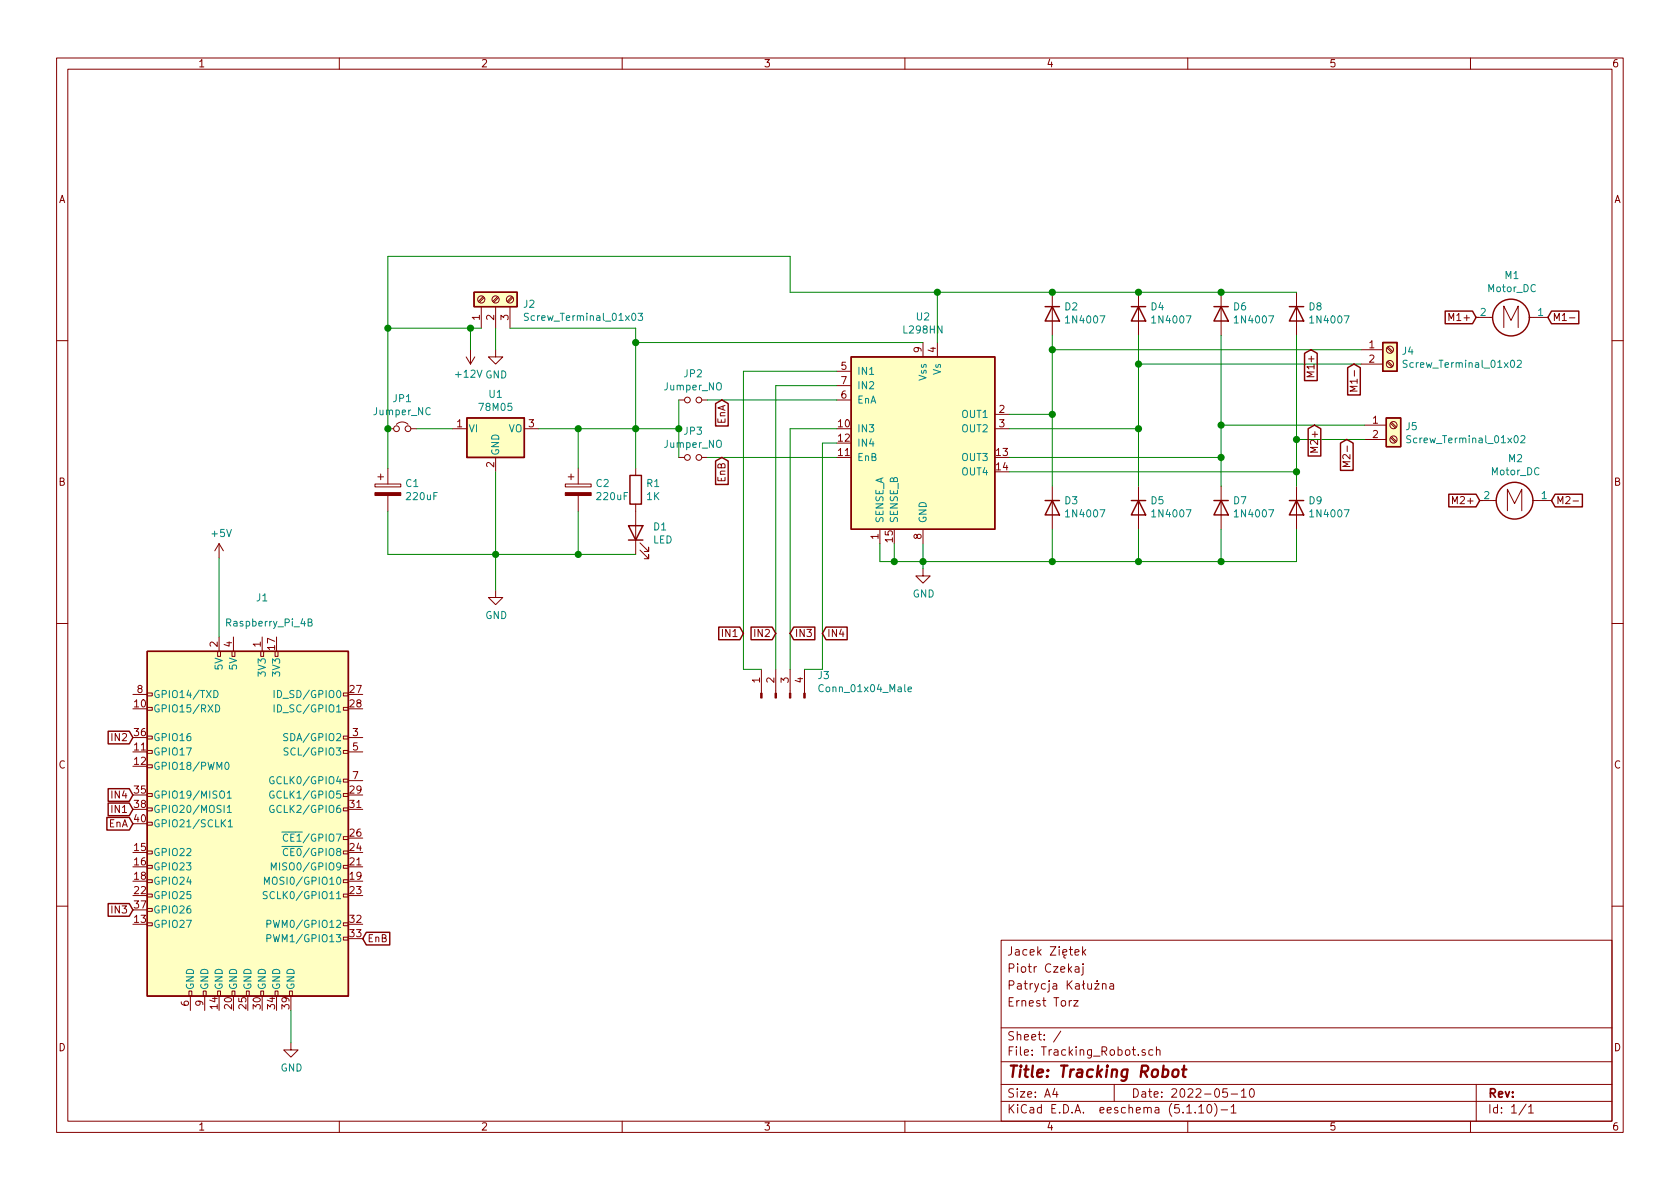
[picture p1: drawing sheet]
EESchema Schematic File Version 4
EELAYER 30 0
EELAYER END
$Descr A4 11693 8268
encoding utf-8
Sheet 1 1
Title "Tracking Robot"
Date "2022-05-10"
Rev ""
Comp ""
Comment1 "Ernest Torz"
Comment2 "Patrycja Kałużna"
Comment3 "Piotr Czekaj"
Comment4 "Jacek Ziętek"
$EndDescr
$Comp
L Connector:Raspberry_Pi_2_3 J1
U 1 1
P 1725 5725
F 0 "J1" H 1825 7300 50  0000 C CNN
F 1 "Raspberry_Pi_4B" H 1875 7125 50  0000 C CNN
F 2 "" H 1725 5725 50  0001 C CNN
F 3 "https://www.raspberrypi.org/documentation/hardware/raspberrypi/schematics/rpi_SCH_3bplus_1p0_reduced.pdf" H 1725 5725 50  0001 C CNN
	1    1725 5725
	1    0    0    -1  
$EndComp
$Comp
L Driver_Motor:L298HN U2
U 1 1
P 6425 3075
F 0 "U2" H 6425 3956 50  0000 C CNN
F 1 "L298HN" H 6425 3865 50  0000 C CNN
F 2 "Package_TO_SOT_THT:TO-220-15_P2.54x2.54mm_StaggerOdd_Lead4.58mm_Vertical" H 6475 2425 50  0001 L CNN
F 3 "http://www.st.com/st-web-ui/static/active/en/resource/technical/document/datasheet/CD00000240.pdf" H 6575 3325 50  0001 C CNN
	1    6425 3075
	1    0    0    -1  
$EndComp
$Comp
L Simulation_SPICE:DIODE D3
U 1 1
P 7325 3525
F 0 "D3" V 7371 3445 50  0000 R CNN
F 1 "1N4007" V 7280 3445 50  0000 R CNN
F 2 "" H 7325 3525 50  0001 C CNN
F 3 "~" H 7325 3525 50  0001 C CNN
F 4 "Y" H 7325 3525 50  0001 L CNN "Spice_Netlist_Enabled"
F 5 "D" H 7325 3525 50  0001 L CNN "Spice_Primitive"
	1    7325 3525
	0    -1   -1   0   
$EndComp
$Comp
L Simulation_SPICE:DIODE D5
U 1 1
P 7925 3525
F 0 "D5" V 7971 3445 50  0000 R CNN
F 1 "1N4007" V 7880 3445 50  0000 R CNN
F 2 "" H 7925 3525 50  0001 C CNN
F 3 "~" H 7925 3525 50  0001 C CNN
F 4 "Y" H 7925 3525 50  0001 L CNN "Spice_Netlist_Enabled"
F 5 "D" H 7925 3525 50  0001 L CNN "Spice_Primitive"
	1    7925 3525
	0    -1   -1   0   
$EndComp
$Comp
L Simulation_SPICE:DIODE D7
U 1 1
P 8500 3525
F 0 "D7" V 8546 3445 50  0000 R CNN
F 1 "1N4007" V 8455 3445 50  0000 R CNN
F 2 "" H 8500 3525 50  0001 C CNN
F 3 "~" H 8500 3525 50  0001 C CNN
F 4 "Y" H 8500 3525 50  0001 L CNN "Spice_Netlist_Enabled"
F 5 "D" H 8500 3525 50  0001 L CNN "Spice_Primitive"
	1    8500 3525
	0    -1   -1   0   
$EndComp
$Comp
L Simulation_SPICE:DIODE D9
U 1 1
P 9025 3525
F 0 "D9" V 9071 3445 50  0000 R CNN
F 1 "1N4007" V 8980 3445 50  0000 R CNN
F 2 "" H 9025 3525 50  0001 C CNN
F 3 "~" H 9025 3525 50  0001 C CNN
F 4 "Y" H 9025 3525 50  0001 L CNN "Spice_Netlist_Enabled"
F 5 "D" H 9025 3525 50  0001 L CNN "Spice_Primitive"
	1    9025 3525
	0    -1   -1   0   
$EndComp
$Comp
L Simulation_SPICE:DIODE D2
U 1 1
P 7325 2175
F 0 "D2" V 7371 2095 50  0000 R CNN
F 1 "1N4007" V 7280 2095 50  0000 R CNN
F 2 "" H 7325 2175 50  0001 C CNN
F 3 "~" H 7325 2175 50  0001 C CNN
F 4 "Y" H 7325 2175 50  0001 L CNN "Spice_Netlist_Enabled"
F 5 "D" H 7325 2175 50  0001 L CNN "Spice_Primitive"
	1    7325 2175
	0    -1   -1   0   
$EndComp
$Comp
L Simulation_SPICE:DIODE D4
U 1 1
P 7925 2175
F 0 "D4" V 7971 2095 50  0000 R CNN
F 1 "1N4007" V 7880 2095 50  0000 R CNN
F 2 "" H 7925 2175 50  0001 C CNN
F 3 "~" H 7925 2175 50  0001 C CNN
F 4 "Y" H 7925 2175 50  0001 L CNN "Spice_Netlist_Enabled"
F 5 "D" H 7925 2175 50  0001 L CNN "Spice_Primitive"
	1    7925 2175
	0    -1   -1   0   
$EndComp
$Comp
L Simulation_SPICE:DIODE D6
U 1 1
P 8500 2175
F 0 "D6" V 8546 2095 50  0000 R CNN
F 1 "1N4007" V 8455 2095 50  0000 R CNN
F 2 "" H 8500 2175 50  0001 C CNN
F 3 "~" H 8500 2175 50  0001 C CNN
F 4 "Y" H 8500 2175 50  0001 L CNN "Spice_Netlist_Enabled"
F 5 "D" H 8500 2175 50  0001 L CNN "Spice_Primitive"
	1    8500 2175
	0    -1   -1   0   
$EndComp
$Comp
L Simulation_SPICE:DIODE D8
U 1 1
P 9025 2175
F 0 "D8" V 9071 2095 50  0000 R CNN
F 1 "1N4007" V 8980 2095 50  0000 R CNN
F 2 "" H 9025 2175 50  0001 C CNN
F 3 "~" H 9025 2175 50  0001 C CNN
F 4 "Y" H 9025 2175 50  0001 L CNN "Spice_Netlist_Enabled"
F 5 "D" H 9025 2175 50  0001 L CNN "Spice_Primitive"
	1    9025 2175
	0    -1   -1   0   
$EndComp
$Comp
L Motor:Motor_DC M1
U 1 1
P 10575 2200
F 0 "M1" V 10281 2150 50  0000 C CNN
F 1 "Motor_DC" V 10372 2150 50  0000 C CNN
F 2 "" V 10606 2143 50  0001 C CNN
F 3 "~" V 10606 2143 50  0001 C CNN
	1    10575 2200
	0    1    1    0   
$EndComp
$Comp
L power:GND #PWR06
U 1 1
P 6425 3950
F 0 "#PWR06" H 6425 3700 50  0001 C CNN
F 1 "GND" H 6430 3777 50  0000 C CNN
F 2 "" H 6425 3950 50  0001 C CNN
F 3 "" H 6425 3950 50  0001 C CNN
	1    6425 3950
	1    0    0    -1  
$EndComp
Wire Wire Line
	6125 3775 6125 3900
Wire Wire Line
	6125 3900 6225 3900
Wire Wire Line
	6425 3900 6425 3950
Wire Wire Line
	6225 3775 6225 3900
Connection ~ 6225 3900
Wire Wire Line
	6225 3900 6425 3900
Connection ~ 6425 3900
Wire Wire Line
	6425 3775 6425 3900
Wire Wire Line
	9025 3675 9025 3900
Wire Wire Line
	9025 3900 8500 3900
Wire Wire Line
	8500 3675 8500 3900
Connection ~ 8500 3900
Wire Wire Line
	7925 3675 7925 3900
Connection ~ 7925 3900
Wire Wire Line
	7925 3900 8500 3900
Wire Wire Line
	7325 3675 7325 3900
Wire Wire Line
	7325 3900 7925 3900
Wire Wire Line
	9025 2025 8500 2025
Wire Wire Line
	8500 2025 7925 2025
Connection ~ 8500 2025
Wire Wire Line
	7925 2025 7325 2025
Connection ~ 7925 2025
Wire Wire Line
	6525 2375 6525 2025
Wire Wire Line
	7325 2325 7325 2425
Wire Wire Line
	8500 2325 8500 2950
Wire Wire Line
	9475 2425 7325 2425
Connection ~ 7325 2425
Connection ~ 8500 2950
Wire Wire Line
	8500 2950 9500 2950
$Comp
L Connector:Screw_Terminal_01x02 J4
U 1 1
P 9675 2425
F 0 "J4" H 9755 2417 50  0000 L CNN
F 1 "Screw_Terminal_01x02" H 9755 2326 50  0000 L CNN
F 2 "" H 9675 2425 50  0001 C CNN
F 3 "~" H 9675 2425 50  0001 C CNN
	1    9675 2425
	1    0    0    -1  
$EndComp
Text GLabel 9125 2425 3    50   Input ~ 0
M1+
Text GLabel 9425 2525 3    50   Input ~ 0
M1-
Text GLabel 10275 2200 0    50   Input ~ 0
M1+
Text GLabel 10775 2200 2    50   Input ~ 0
M1-
$Comp
L Motor:Motor_DC M2
U 1 1
P 10600 3475
F 0 "M2" V 10306 3425 50  0000 C CNN
F 1 "Motor_DC" V 10397 3425 50  0000 C CNN
F 2 "" V 10631 3418 50  0001 C CNN
F 3 "~" V 10631 3418 50  0001 C CNN
	1    10600 3475
	0    1    1    0   
$EndComp
Text GLabel 10300 3475 0    50   Input ~ 0
M2+
Text GLabel 10800 3475 2    50   Input ~ 0
M2-
$Comp
L Connector:Screw_Terminal_01x02 J5
U 1 1
P 9700 2950
F 0 "J5" H 9780 2942 50  0000 L CNN
F 1 "Screw_Terminal_01x02" H 9780 2851 50  0000 L CNN
F 2 "" H 9700 2950 50  0001 C CNN
F 3 "~" H 9700 2950 50  0001 C CNN
	1    9700 2950
	1    0    0    -1  
$EndComp
Text GLabel 9150 2950 3    50   Input ~ 0
M2+
Text GLabel 9375 3050 3    50   Input ~ 0
M2-
Wire Wire Line
	5725 3075 5725 4650
Wire Wire Line
	5725 4650 5600 4650
Wire Wire Line
	5500 4650 5500 2975
Wire Wire Line
	5300 4650 5175 4650
Wire Wire Line
	5175 4650 5175 2575
Wire Wire Line
	9025 2325 9025 3050
Wire Wire Line
	7925 2325 7925 2525
Wire Wire Line
	7325 2025 6525 2025
Connection ~ 7325 2025
Wire Wire Line
	7025 2875 7325 2875
Connection ~ 7325 2875
Wire Wire Line
	7325 2875 7325 3375
Wire Wire Line
	7025 2975 7925 2975
Connection ~ 7925 2975
Wire Wire Line
	7925 2975 7925 3375
Wire Wire Line
	7025 3175 8500 3175
Connection ~ 8500 3175
Wire Wire Line
	8500 3175 8500 3375
Wire Wire Line
	7025 3275 9025 3275
Connection ~ 9025 3275
Wire Wire Line
	9025 3275 9025 3375
Wire Wire Line
	7325 2425 7325 2875
Wire Wire Line
	7925 2525 9475 2525
Connection ~ 7925 2525
Wire Wire Line
	7925 2525 7925 2975
Wire Wire Line
	8500 2950 8500 3175
Wire Wire Line
	9025 3050 9500 3050
Connection ~ 9025 3050
Wire Wire Line
	9025 3050 9025 3275
Wire Wire Line
	5825 3075 5725 3075
Wire Wire Line
	5500 2975 5825 2975
Wire Wire Line
	5825 2675 5400 2675
Wire Wire Line
	5400 2675 5400 4650
Wire Wire Line
	5825 2575 5175 2575
$Comp
L Device:Jumper_NO_Small JP2
U 1 1
P 4825 2775
F 0 "JP2" H 4825 2960 50  0000 C CNN
F 1 "Jumper_NO" H 4825 2869 50  0000 C CNN
F 2 "" H 4825 2775 50  0001 C CNN
F 3 "~" H 4825 2775 50  0001 C CNN
	1    4825 2775
	1    0    0    -1  
$EndComp
Text GLabel 925  5625 0    50   Input ~ 0
IN1
Text GLabel 925  5725 0    50   Input ~ 0
EnA
Text GLabel 925  6325 0    50   Input ~ 0
IN3
Text GLabel 925  5525 0    50   Input ~ 0
IN4
Text GLabel 925  5125 0    50   Input ~ 0
IN2
Text GLabel 2525 6525 2    50   Input ~ 0
EnB
Wire Wire Line
	7325 3900 6425 3900
Connection ~ 7325 3900
$Comp
L power:+5V #PWR01
U 1 1
P 1525 3875
F 0 "#PWR01" H 1525 3725 50  0001 C CNN
F 1 "+5V" H 1540 4048 50  0000 C CNN
F 2 "" H 1525 3875 50  0001 C CNN
F 3 "" H 1525 3875 50  0001 C CNN
	1    1525 3875
	1    0    0    -1  
$EndComp
Wire Wire Line
	1525 3875 1525 4425
$Comp
L power:GND #PWR02
U 1 1
P 2025 7250
F 0 "#PWR02" H 2025 7000 50  0001 C CNN
F 1 "GND" H 2030 7077 50  0000 C CNN
F 2 "" H 2025 7250 50  0001 C CNN
F 3 "" H 2025 7250 50  0001 C CNN
	1    2025 7250
	1    0    0    -1  
$EndComp
$Comp
L power:+12V #PWR03
U 1 1
P 3275 2425
F 0 "#PWR03" H 3275 2275 50  0001 C CNN
F 1 "+12V" H 3290 2598 50  0000 C CNN
F 2 "" H 3275 2425 50  0001 C CNN
F 3 "" H 3275 2425 50  0001 C CNN
	1    3275 2425
	-1   0    0    1   
$EndComp
Wire Wire Line
	5825 2775 4925 2775
$Comp
L Device:Jumper_NO_Small JP3
U 1 1
P 4825 3175
F 0 "JP3" H 4825 3360 50  0000 C CNN
F 1 "Jumper_NO" H 4825 3269 50  0000 C CNN
F 2 "" H 4825 3175 50  0001 C CNN
F 3 "~" H 4825 3175 50  0001 C CNN
	1    4825 3175
	1    0    0    -1  
$EndComp
Wire Wire Line
	5825 3175 4925 3175
Wire Wire Line
	4725 2775 4725 2975
Text GLabel 5025 3175 3    50   Input ~ 0
EnB
Text GLabel 5025 2775 3    50   Input ~ 0
EnA
Wire Wire Line
	6425 2375 4425 2375
Wire Wire Line
	4425 2375 4425 2975
Wire Wire Line
	4425 2975 4725 2975
Connection ~ 4725 2975
Wire Wire Line
	4725 2975 4725 3175
$Comp
L Device:R R1
U 1 1
P 4425 3400
F 0 "R1" H 4495 3446 50  0000 L CNN
F 1 "1K" H 4495 3355 50  0000 L CNN
F 2 "" V 4355 3400 50  0001 C CNN
F 3 "~" H 4425 3400 50  0001 C CNN
	1    4425 3400
	1    0    0    -1  
$EndComp
$Comp
L Device:LED D1
U 1 1
P 4425 3700
F 0 "D1" V 4464 3582 50  0000 R CNN
F 1 "LED" V 4373 3582 50  0000 R CNN
F 2 "" H 4425 3700 50  0001 C CNN
F 3 "~" H 4425 3700 50  0001 C CNN
	1    4425 3700
	0    -1   -1   0   
$EndComp
Wire Wire Line
	4425 2975 4425 3250
Connection ~ 4425 2975
$Comp
L Device:CP C2
U 1 1
P 4025 3400
F 0 "C2" H 4143 3446 50  0000 L CNN
F 1 "220uF" H 4143 3355 50  0000 L CNN
F 2 "" H 4063 3250 50  0001 C CNN
F 3 "~" H 4025 3400 50  0001 C CNN
	1    4025 3400
	1    0    0    -1  
$EndComp
$Comp
L Regulator_Linear:KA78M05_TO252 U1
U 1 1
P 3450 2975
F 0 "U1" H 3450 3217 50  0000 C CNN
F 1 "78M05" H 3450 3126 50  0000 C CNN
F 2 "Package_TO_SOT_SMD:TO-252-2" H 3450 3200 50  0001 C CIN
F 3 "https://www.onsemi.com/pub/Collateral/MC78M00-D.PDF" H 3450 2925 50  0001 C CNN
	1    3450 2975
	1    0    0    -1  
$EndComp
Wire Wire Line
	4425 2975 4025 2975
Wire Wire Line
	4025 3250 4025 2975
Connection ~ 4025 2975
Wire Wire Line
	4025 2975 3750 2975
Wire Wire Line
	3450 3275 3450 3850
Wire Wire Line
	4025 3550 4025 3850
Connection ~ 4025 3850
Wire Wire Line
	4025 3850 4425 3850
Connection ~ 3450 3850
$Comp
L Device:Jumper_NC_Small JP1
U 1 1
P 2800 2975
F 0 "JP1" H 2800 3187 50  0000 C CNN
F 1 "Jumper_NC" H 2800 3096 50  0000 C CNN
F 2 "" H 2800 2975 50  0001 C CNN
F 3 "~" H 2800 2975 50  0001 C CNN
	1    2800 2975
	1    0    0    -1  
$EndComp
Wire Wire Line
	3150 2975 2900 2975
$Comp
L Device:CP C1
U 1 1
P 2700 3400
F 0 "C1" H 2818 3446 50  0000 L CNN
F 1 "220uF" H 2818 3355 50  0000 L CNN
F 2 "" H 2738 3250 50  0001 C CNN
F 3 "~" H 2700 3400 50  0001 C CNN
	1    2700 3400
	1    0    0    -1  
$EndComp
Wire Wire Line
	3450 3850 2700 3850
Wire Wire Line
	2700 3850 2700 3550
Wire Wire Line
	2700 3250 2700 2975
$Comp
L Connector:Screw_Terminal_01x03 J2
U 1 1
P 3450 2075
F 0 "J2" V 3414 1887 50  0000 R CNN
F 1 "Screw_Terminal_01x03" V 3323 1887 50  0000 R CNN
F 2 "" H 3450 2075 50  0001 C CNN
F 3 "~" H 3450 2075 50  0001 C CNN
	1    3450 2075
	0    -1   -1   0   
$EndComp
$Comp
L power:GND #PWR04
U 1 1
P 3450 2425
F 0 "#PWR04" H 3450 2175 50  0001 C CNN
F 1 "GND" H 3455 2252 50  0000 C CNN
F 2 "" H 3450 2425 50  0001 C CNN
F 3 "" H 3450 2425 50  0001 C CNN
	1    3450 2425
	1    0    0    -1  
$EndComp
Wire Wire Line
	3450 2275 3450 2425
Wire Wire Line
	3450 3850 4025 3850
Wire Wire Line
	2025 7025 2025 7250
$Comp
L power:GND #PWR05
U 1 1
P 3450 4100
F 0 "#PWR05" H 3450 3850 50  0001 C CNN
F 1 "GND" H 3455 3927 50  0000 C CNN
F 2 "" H 3450 4100 50  0001 C CNN
F 3 "" H 3450 4100 50  0001 C CNN
	1    3450 4100
	1    0    0    -1  
$EndComp
Wire Wire Line
	3450 3850 3450 4100
Wire Wire Line
	2700 2275 2700 2975
Connection ~ 2700 2975
Wire Wire Line
	3550 2275 4425 2275
Wire Wire Line
	4425 2275 4425 2375
Connection ~ 4425 2375
Wire Wire Line
	6525 2025 5500 2025
Wire Wire Line
	5500 2025 5500 1775
Connection ~ 6525 2025
Wire Wire Line
	2700 1775 2700 2275
Connection ~ 2700 2275
Wire Wire Line
	2700 1775 5500 1775
Wire Wire Line
	2700 2275 3275 2275
Wire Wire Line
	3275 2425 3275 2275
Connection ~ 3275 2275
Wire Wire Line
	3275 2275 3350 2275
Text GLabel 5175 4400 0    50   Input ~ 0
IN1
Text GLabel 5400 4400 0    50   Input ~ 0
IN2
Text GLabel 5500 4400 2    50   Input ~ 0
IN3
Text GLabel 5725 4400 2    50   Input ~ 0
IN4
$Comp
L Connector:Conn_01x04_Male J3
U 1 1
P 5400 4850
F 0 "J3" V 5554 4562 50  0000 R CNN
F 1 "Conn_01x04_Male" V 5463 4562 50  0000 R CNN
F 2 "" H 5400 4850 50  0001 C CNN
F 3 "~" H 5400 4850 50  0001 C CNN
	1    5400 4850
	0    -1   -1   0   
$EndComp
$EndSCHEMATC
